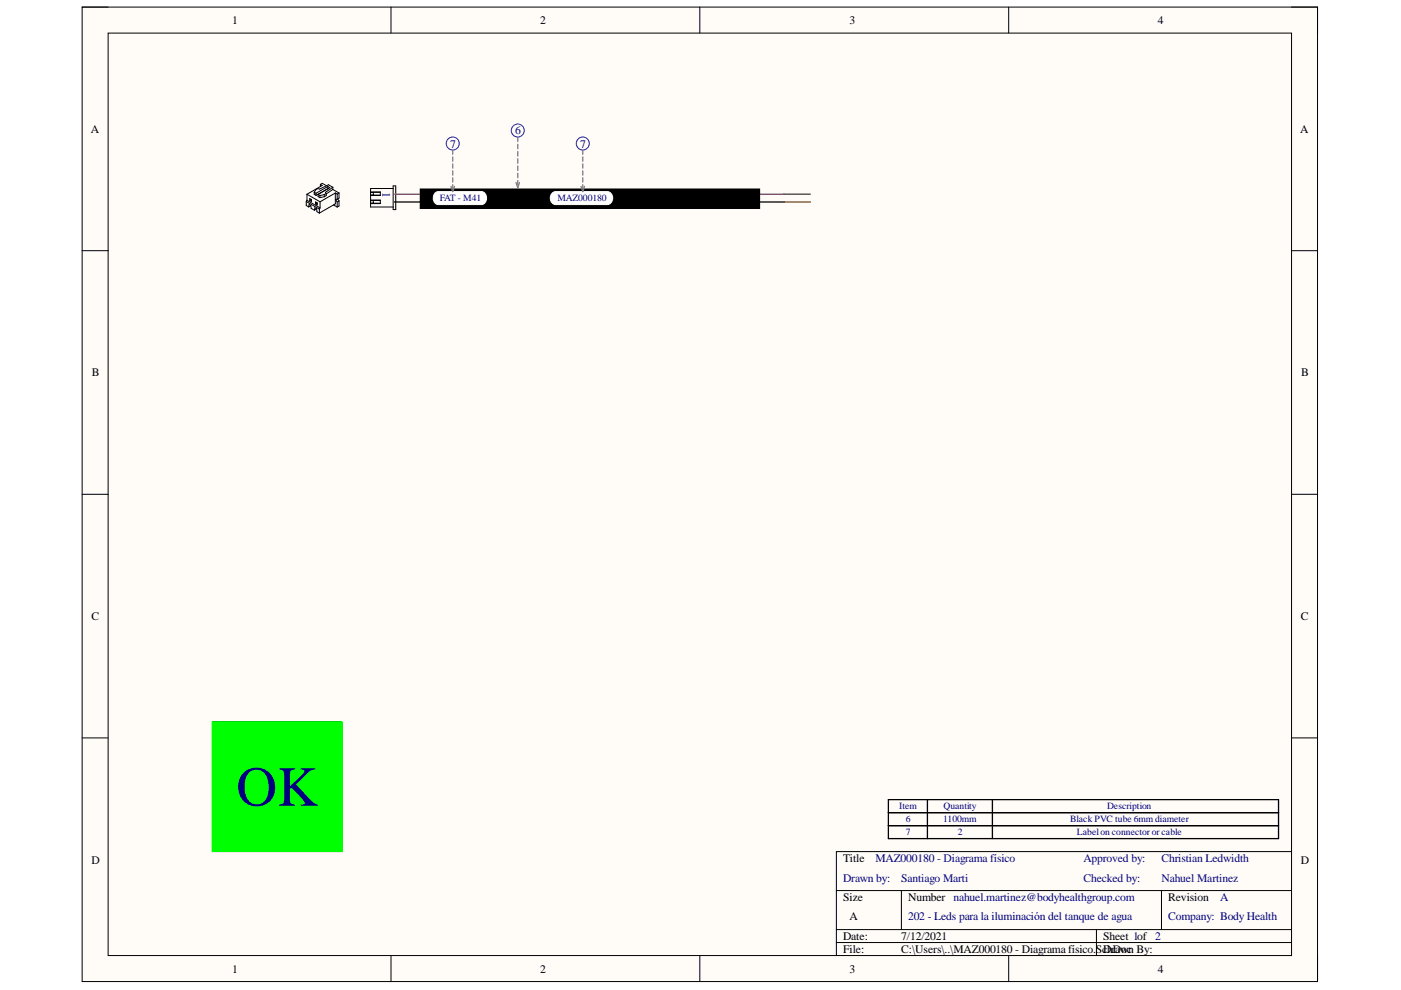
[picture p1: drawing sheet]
<svg xmlns="http://www.w3.org/2000/svg" width="297mm" height="210mm" viewBox="0 0 297 210" stroke-linecap="round" stroke-linejoin="round" font-family="sans-serif">
<path d="M17.4 1.5h261.9v206.6h-261.9z" fill-rule="evenodd" fill="#fffcf8"/>
<path d="M17.4 1.5h261.9v206.6h-261.9z" fill="none" stroke="#000" stroke-width=".21"/>
<path d="M22.9 7h250.9v195.6h-250.9z" fill-rule="evenodd" fill="#fffcf8"/>
<g fill="none" stroke="#000" stroke-width=".21">
<path d="M17.4 1.5h5.5M22.9 7h250.9v195.6h-250.9zM82.9 1.5v5.5M148.4 1.5v5.5M213.9 1.5v5.5M273.8 1.5h5.5v5.5M67.9 39.1l.4 .2-3.2 1.9M67.9 39.1l.4-.2 .9 .5M67.9 39.1v.4M69.5 40l-2.5 1.4M69.5 40h.1M69.5 39.5l.4 .3-2.5 1.4"/>
<path d="M69.5 39.5l-2.5 1.5M69.5 39.5v.5M70.6 39.7l-1-.5-1.8 .9-.4-.1-.4 .2-.4 .6M70.6 39.7l-1.6 1.1 .2 .2M70.6 39.7v.5M83.4 39.4h.5v5h-.5zM83.4 40h-4.8v3.9h4.8M17.4 53.2h5.5M64.9 42.7l2.8 1.6M64.9 42.7v.9l.5 .3M65.1 41.2l2.8 1.6M65.1 41.2v1.3"/>
<path d="M65.1 42.5l2.8 1.6M65.1 42.5l-.2 .2M65.4 43.9l.1-.5 .4 .2 .1 .6 .7 .4M65.7 42.1l.3 .2v.4l-.3-.2zM65.9 43.6l-.5 .3M65.9 42.4l-.2 .1M65.9 42.4h.1M65.9 42.3v.1M66.6 40.8v.4l.4 .2M66.6 40.8l.4 .2M66.7 44.6l.1-.5 .3 .2 .1 .6 .5 .3M66.9 42.8l.4 .2v.4l-.4-.2z"/>
<path d="M67 41v.4M67.1 44.3l-.4 .3M67.2 43.1l-.3 .1M67.2 43.1h.1M67.2 43v.1M67.4 41.2v.5l.4 .2M67.4 41.2l.4 .3M67.7 44.3v.9M67.8 41.5v.4M67.9 44.1l-.2 .2M67.9 42.8v1.3M68.8 41.7l-1 .2"/>
<path d="M68.8 41.3l-1 .2M68.8 41.3v.4M69.2 41v.5l-.4 .2M69.2 41l-.4 .3M70.6 40.2l1.3 .7M70.6 40.2l-1.4 .9M70.7 43.4l.8 .5M71.1 40.9l.4 .2M71.1 40.9l-3.2 1.9M71.1 40.9v2.3l-3.4 2M71.5 41.1v1.1M71.5 42.8v1.1"/>
<path d="M71.5 42.2l-.4 .1 .4 .5M71.6 42.2l.3 .4M71.9 40.9l-.4 .2M71.9 40.9v1.1l-.4 .2M71.9 42.6v1.1l-.4 .2M71.9 42.6l-.4 .2M78.6 42.4h2v.8h-2M78.6 43h.6M78.6 40.7h2v.7h-2M78.6 41.3l2 .1M78.6 40.8h.6M79.2 42.5v.6h1.4"/>
<path d="M80.6 40.8h-1.4v.6M80.6 42.5h-2M89.1 40.1h72v4.1h-72zM273.8 53.2h5.5M17.4 104.8h5.5M273.8 104.8h5.5M17.4 156.5h5.5M273.8 156.5h5.5M177.3 188.8h96.5M177.3 197.1h96.5M177.3 199.8h96.5M191.1 188.8v8.3"/>
<path d="M232.5 197.1v5.5M246.3 188.8v8.3M273.8 180.6h-96.5v22M82.9 202.6v5.5M148.4 202.6v5.5M213.9 202.6v5.5M279.3 202.6v5.5"/>
</g>
<path d="M83.6 41.2h82.7" fill="none" stroke="#f00" stroke-width=".27"/>
<path d="M83.6 42.8h82.7" fill="none" stroke="#000" stroke-width=".27"/>
<path d="M89.1 40.1h72v4.1h-72z" fill-rule="evenodd" fill="#000"/>
<path d="M92.3 40.9l.6-.3h9.2a1.43 1.43 0 0 1 1.1 1.4 1.43 1.43 0 0 1-1.1 1.4h-9.2a1.48 1.48 0 0 1-.6-2.5z" fill="#fff"/>
<path d="M92.3 40.9l.6-.3h9.2a1.43 1.43 0 0 1 1.1 1.4 1.43 1.43 0 0 1-1.1 1.4h-9.2a1.48 1.48 0 0 1-.6-2.5z" fill="none" stroke="#fff" stroke-width=".21"/>
<path d="M117.1 40.9l.7-.3h11a1.4 1.4 0 0 1 1.1 1.4 1.4 1.4 0 0 1-1.1 1.4h-11a1.44 1.44 0 0 1-1.1-1.1 1.44 1.44 0 0 1 .4-1.4z" fill="#fff"/>
<path d="M117.1 40.9l.7-.3h11a1.4 1.4 0 0 1 1.1 1.4 1.4 1.4 0 0 1-1.1 1.4h-11a1.44 1.44 0 0 1-1.1-1.1 1.44 1.44 0 0 1 .4-1.4z" fill="none" stroke="#fff" stroke-width=".21"/>
<g fill="none" stroke="#00f" stroke-width=".21">
<circle cx="96" cy="30.4" r="1.38"/>
<circle cx="109.8" cy="27.7" r="1.38"/>
<circle cx="123.6" cy="30.4" r="1.38"/>
</g>
<g fill="none" stroke="#808080" stroke-width=".27">
<path d="M95.6 39.5l.4 1.1 .4-1.1M96 31.8v.9M96 33.3v.9M96 34.7v1M96 36.2v.9M96 37.7v.9M96 39.1v1M109.4 38.7l.4 1.1 .3-1.1M109.8 29.1v.9M109.8 30.6v.9M109.8 32.1v1M109.8 33.7v.9"/>
<path d="M109.8 35.2v.9M109.8 36.7v1M109.8 38.3v.9M123.2 39.5l.4 1.1 .3-1.1M123.6 31.8v.9M123.6 33.3v.9M123.6 34.7v1M123.6 36.2v.9M123.6 37.7v.9M123.6 39.1v1"/>
</g>
<path d="M188.4 169.5h82.7v8.3h-82.7zM188.4 172.3h82.7M188.4 175.1h82.7M196.6 169.5v8.3M210.4 169.5v8.3" fill="none" stroke="#000" stroke-width=".27"/>
<path d="M45 153h27.6v27.6h-27.6z" fill-rule="evenodd" fill="#0f0"/>
<path d="M45 153h27.6v27.6h-27.6z" fill="none" stroke="#0f0" stroke-width=".21"/>
<path d="M166.3 41.2h5.5M166.3 42.8h5.5" fill="none" stroke="#783f04" stroke-width=".27"/>
<text font-size="11.9" fill="#000080" x="50.1" y="170.8">OK</text>
<g font-size="2.5">
<text x="49.2" y="5.1">1</text>
<text x="114.5" y="5.1">2</text>
<text x="180.1" y="5.1">3</text>
<text x="245.5" y="5.1">4</text>
<text x="19.3" y="28.1">A</text>
<text x="275.7" y="28.1">A</text>
<text x="19.5" y="79.8">B</text>
<text x="275.9" y="79.8">B</text>
<text x="19.4" y="131.5">C</text>
<text x="275.8" y="131.5">C</text>
<text x="19.4" y="183.1">D</text>
<text x="178.7" y="182.8">Title</text>
<text x="275.8" y="183.1">D</text>
<text x="178.7" y="191">Size</text>
<text x="192.5" y="191">Number nahuel.martinez@bodyhealthgroup.com</text>
<text x="247.7" y="191">Revision</text>
<text x="180.1" y="195.2">A</text>
<text x="178.7" y="199.3">Date:</text>
<text x="178.7" y="202.1">File:</text>
<text x="191.1" y="199.3">7/12/2021</text>
<text x="191.1" y="202.1">C:\Users\..\MAZ000180 - Diagrama físico.ScDrawn By:</text>
<text x="233.9" y="199.3">Sheet 1of 2</text>
<text x="234.8" y="202.1">hDoc</text>
<text x="49.2" y="206.2">1</text>
<text x="114.5" y="206.2">2</text>
<text x="180.1" y="206.2">3</text>
<text x="245.5" y="206.2">4</text>
</g>
<g font-size="2.5" fill="#000080">
<text x="109.2" y="28.5">6</text>
<text x="95.4" y="31.3">7</text>
<text x="123" y="31.3">7</text>
<text x="81.1" y="40.7" transform="rotate(90 81.1 40.7)">1</text>
<text x="185.6" y="182.8">MAZ000180 - Diagrama físico</text>
<text x="229.8" y="182.8">Approved by:</text>
<text x="246.2" y="182.8">Christian Ledwidth</text>
<text x="178.7" y="187">Drawn by:</text>
<text x="191.1" y="187">Santiago Marti</text>
<text x="229.8" y="187">Checked by:</text>
<text x="246.2" y="187">Nahuel Martinez</text>
<text x="258.7" y="191">A</text>
<text x="192.5" y="195.2">202 - Leds para la iluminación del tanque de agua</text>
<text x="247.7" y="195.2">Company: Body Health</text>
</g>
<g font-size="2" fill="#000080">
<text x="93.2" y="42.7">FAT - M41</text>
<text x="118.2" y="42.7">MAZ000180</text>
<text x="190.7" y="171.6">Item</text>
<text x="200.1" y="171.6">Quantity</text>
<text x="234.7" y="171.6">Description</text>
<text x="192" y="177.1">7</text>
<text x="192" y="174.4">6</text>
<text x="200" y="174.4">1100mm</text>
<text x="203.1" y="177.1">2</text>
<text x="226.9" y="174.4">Black PVC tube 6mm diameter</text>
<text x="228.3" y="177.1">Labelon connector or cable</text>
</g>
</svg>
